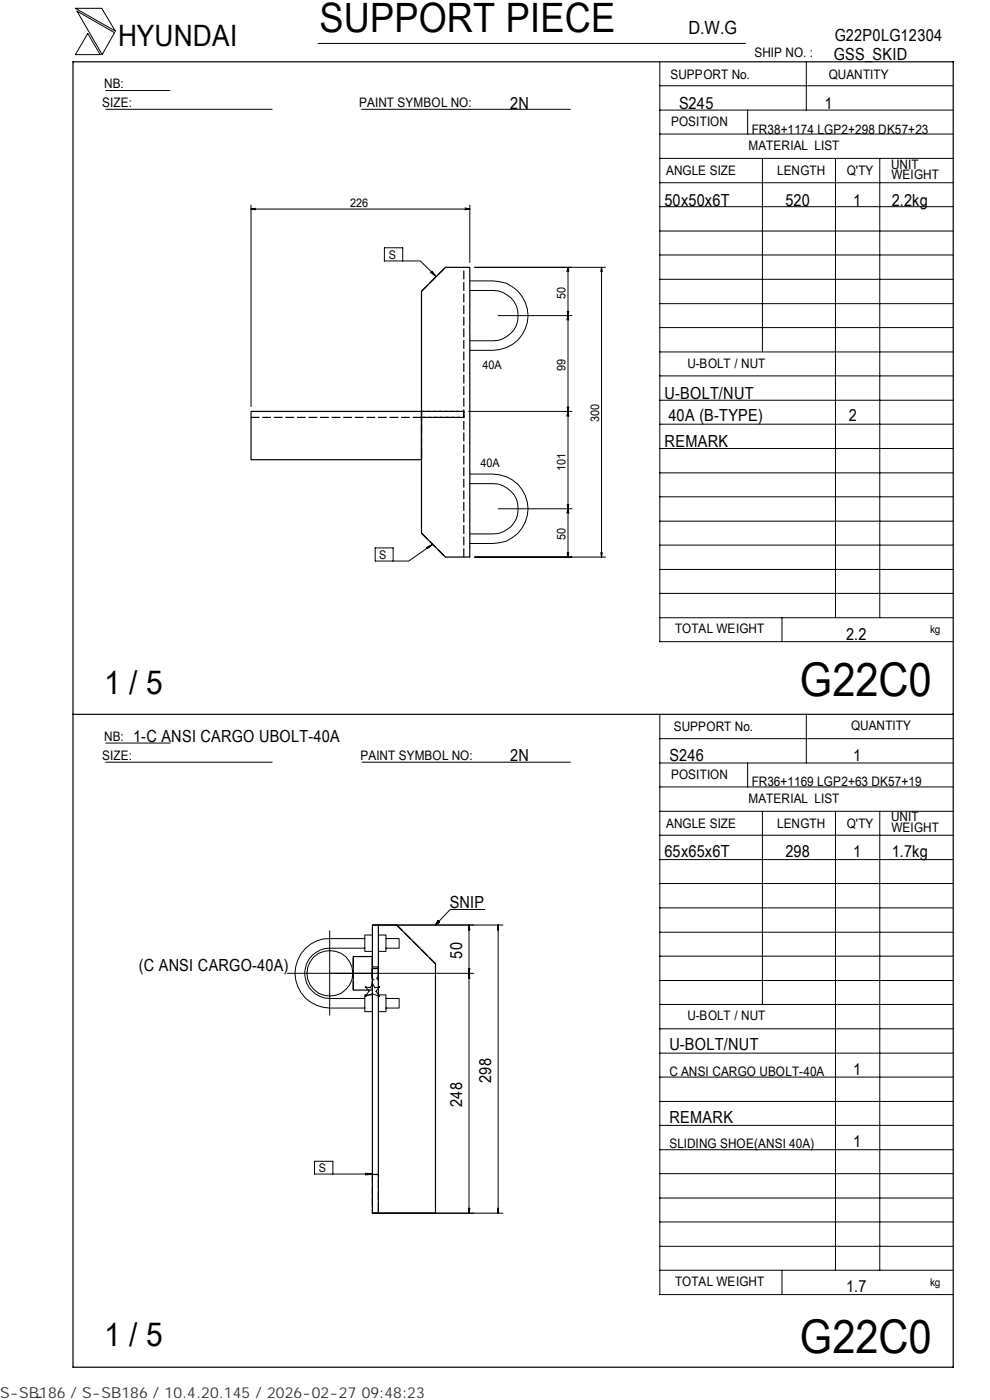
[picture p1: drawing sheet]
<svg xmlns="http://www.w3.org/2000/svg" width="210mm" height="297mm" viewBox="0 0 210 297" stroke-linecap="round" stroke-linejoin="round" font-family="sans-serif">
<path d="M15.5 13.1h186.7v277h-186.7zM89.4 61.8l5.1-5.1h5.1v61.5h-5.1l-5.1-5.1zM89.4 87.3h-36.2v10.2h36.2M15.5 151.5h186.7M80.3 196.2h3.8l8.3 8.3v52.9h-12.1M79 202.9h-4.1v7.1h4.1M79 249.2v-53h1.3v53M79 249.2h1.3v8.2h-1.3z" fill="none" stroke="#000" stroke-width=".25"/>
<path d="M89.4 61.8l5.1-5.1M89.4 88.6h-36.2M89.4 87.3h9v1.3h-9M89.4 88.6v-1.3h9v1.3h-9v8.9M89.4 113.1l5.1 5.1M98.4 118.2v-61.5M74.9 210v-7.1M79 210v-7.1v7.1M79 206v-.5h1.3v2h-1.3v-1.5M79 205.2l1.3-.1v2.7h-1.3v-2.6M92.4 204.5l-8.3-8.3M79 249.2v8.2h1.3v-8.2" fill="none" stroke="#000" stroke-width=".25" stroke-dasharray="1.9 .6" stroke-linecap="butt"/>
<g fill="none" stroke="#000" stroke-width=".21">
<path d="M16 1.8h5.6l2.9 4.8zM16.3 2.4l8 4.5-2.6 4.7zM18.6 7.1l2.6 4.5h-5.2zM22.4 19.2h13.7M67.5 9.2h90.6M139.9 18.2h62.3M139.9 13.2v122.9h62.3M171 13.1v10.3M22.4 23.2h35.3M76.7 23.2h44.3M139.9 38.8h62.3M139.9 33.6h62.3"/>
<path d="M139.9 28.4h62.3M139.9 23.4h62.3M158.6 23.4v5M161.7 33.6v41M177.2 33.7v97.4M186.6 33.7v97.4M53.2 44.4l1 .1M53.2 44.4h46.4M53.2 43.5v42.8M54.2 44.2l-1 .2M81.5 52.6h3.9v2.8h-3.9zM85.4 55.4h3.7l3.4 3.3"/>
<path d="M91.3 57.8l.3-.2 .9 1.1zM91.9 57.9l-.2 .2M98.6 44.1l1 .3M99.6 59.6h5a7.4 7.4 0 0 1 7.4 7.4 7.4 7.4 0 0 1-7.4 7.3h-5M99.6 43.5v12.2M99.6 44.4l-1 .1M100.7 56.7h27.7M120.5 56.7l-.3 .9M120.5 56.7l.1 .9M120.5 56.7v61.5M127.6 56.7l-.2 .9M127.6 56.7l.2 .9"/>
<path d="M127.6 56.7v61.5M139.9 59.3h62.3M139.9 54.1h62.3M139.9 49h62.3M139.9 43.8h62.3M99.6 61.6h5a5.3 5.3 0 0 1 5.3 5.4 5.3 5.3 0 0 1-5.3 5.3h-5M105.7 67h15.6M120.3 66l.3 1.9M120.6 66l-.4 1.9M139.9 79.7h62.3M139.9 74.7h62.3M139.9 69.5h62.3"/>
<path d="M139.9 64.4h62.3M99.4 87.3h21.9M120.3 86.3l.2 1M120.5 87.3l-.3 1M120.5 87.3l.1 1M120.6 86.3l-.1 1M139.9 95.2h62.3M139.9 90h62.3M139.9 84.9h62.3M79.6 116.2h3.8v2.8h-3.8zM90.5 116.2l1.3-.7-1.1 .9zM90.9 116l.1 .2"/>
<path d="M91.8 115.5l-5.1 3.5h-3.3M99.6 100.6h5a7.4 7.4 0 0 1 7.4 7.3 7.4 7.4 0 0 1-7.4 7.4h-5M99.6 102.6h5a5.3 5.3 0 0 1 5.3 5.3 5.3 5.3 0 0 1-5.3 5.4h-5M100.7 118.2h27.7M105.7 107.9h15.6M120.3 117.3l.2 .9M120.3 107l.3 1.9M120.6 117.3l-.1 .9M120.6 107l-.4 1.9M127.4 117.3l.2 .9M127.8 117.3l-.2 .9M139.9 100.3h62.3"/>
<path d="M139.9 115.6h62.3M139.9 110.6h62.3M139.9 105.4h62.3M139.9 131.1h62.3M139.9 125.9h62.3M139.9 120.8h62.3M165.9 131.1v5M22.4 157.6h13.7M139.9 151.7v122.9h62.3M139.9 156.7h62.3M171 151.5v10.4M22.4 161.7h35.3"/>
<path d="M76.8 161.7h44.2M139.9 177.2h62.3M139.9 172.1h62.3M139.9 167h62.3M139.9 161.9h62.3M158.6 161.9v5.1M161.7 172.1v41M177.2 172.2v97.3M186.6 172.2v97.3M69.9 197.4v18M77.4 199.1h-7.5a7.4 7.4 0 0 0-7.3 7.4 7.4 7.4 0 0 0 7.3 7.4h7.5M79 196.2h27.7"/>
<path d="M79 198.4h-1.6v3.4h1.6M80.3 198.4h1.6v3.4h-1.6M81.9 199.1h2.8v2.1h-2.8M92.9 195.3l.3 .4-.8 .5zM95.4 193l-3 3.2M95.4 193h7.4M99.4 196.9h.2M99.5 196.2v61.2M99.5 196.2l.1 1.1h-.2zM105.6 196.9h.1M105.7 196.2v1.1h-.1zM105.7 196.2v61.2"/>
<path d="M139.9 182.4h62.3M139.9 197.8h62.3M139.9 192.6h62.3M139.9 187.4h62.3M60.9 206.5h39.6M77.4 201.2h-7.5a5.3 5.3 0 0 0-5.3 5.3 5.3 5.3 0 0 0 5.3 5.3h7.5M77.5 209.4l1.1 .1 .4-.9 .5 .9 1-.1-.8 .9 .8 1.1-1.5-.6-1.5 .6 .8-1.2zM79 211.1h-1.6v3.5h1.6M80.3 211.1h1.6v3.5h-1.6M81.9 211.8h2.8v2.1h-2.8M99.4 205.5h.2l-.1 1zM99.4 205.8h.2"/>
<path d="M99.4 207.2h.2M99.5 206.5l.1 1h-.2zM139.9 218.3h62.3M139.9 213.1h62.3M139.9 208h62.3M139.9 202.9h62.3M139.9 238.7h62.3M139.9 233.7h62.3M139.9 228.5h62.3M139.9 223.4h62.3M77.5 248.9l1.5 .2-1.5 .1zM78.1 249v.2"/>
<path d="M79 257.4h27.7M79 249.1h-12.3v-2.7h3.9v2.7M99.4 256.4h.2l-.1 1zM99.4 256.6h.2M105.6 256.4h.1v1zM105.6 256.6h.1M139.9 259.2h62.3M139.9 254.2h62.3M139.9 249h62.3M139.9 243.9h62.3M139.9 269.5h62.3M139.9 264.4h62.3"/>
<path d="M165.9 269.5v5.1M8.8 296.4l-1 .1"/>
<circle cx="70" cy="206.5" r="4.9"/>
</g>
<path d="M79 207.5v-2M80.3 205.5v2" fill="none" stroke="#000" stroke-width=".25" stroke-dasharray="1.1 .3" stroke-linecap="butt"/>
<path d="M79 207.8v-2.7M80.3 205.1v2.7" fill="none" stroke="#000" stroke-width=".25" stroke-dasharray="1.5 .5" stroke-linecap="butt"/>
<path d="M92.5 195.4h.7v.9h-.7z" fill="#000"/>
<g font-size="9.9">
<text x="169.7" y="147.6">G22C0</text>
<text x="169.7" y="286.9">G22C0</text>
</g>
<text font-size="8.6" x="67.7" y="6.9">SUPPORT PIECE</text>
<g font-size="7">
<text x="22.1" y="147.2">1 / 5</text>
<text x="22.1" y="285.6">1 / 5</text>
</g>
<text font-size="6.3" x="25.1" y="9.8">HYUNDAI</text>
<text font-size="3.9" x="146" y="7.3">D.W.G</text>
<g font-size="3.5">
<text x="177" y="8.7">G22P0LG12304</text>
<text x="176.9" y="12.8">GSS_SKID</text>
<text x="108.2" y="23.1">2N</text>
<text x="144" y="23.1">S245</text>
<text x="174.8" y="23.1">1</text>
<text x="141" y="43.6">50x50x6T</text>
<text x="166.6" y="43.6">520</text>
<text x="180.9" y="43.6">1</text>
<text x="189.1" y="43.6">2.2kg</text>
<text x="141" y="84.6">U-BOLT/NUT</text>
<text x="141.8" y="89.4">40A (B-TYPE)</text>
<text x="180" y="89.4">2</text>
<text x="141" y="94.8">REMARK</text>
<text x="179.5" y="135.8">2.2</text>
<text x="28.3" y="157.3">1-C ANSI CARGO UBOLT-40A</text>
<text x="108.2" y="161.4">2N</text>
<text x="142" y="161.4">S246</text>
<text x="180.9" y="161.4">1</text>
<text x="141" y="181.9">65x65x6T</text>
<text x="166.6" y="181.9">298</text>
<text x="180.9" y="181.9">1</text>
<text x="189.1" y="181.9">1.7kg</text>
<text x="95.4" y="192.6">SNIP</text>
<text x="98" y="203.4" transform="rotate(-90 98 203.4)">50</text>
<text x="29.5" y="206">(C ANSI CARGO-40A)</text>
<text x="142" y="222.8">U-BOLT/NUT</text>
<text x="104.1" y="229.7" transform="rotate(-90 104.1 229.7)">298</text>
<text x="180.9" y="228">1</text>
<text x="98" y="234.8" transform="rotate(-90 98 234.8)">248</text>
<text x="142" y="238.3">REMARK</text>
<text x="180.9" y="243.3">1</text>
<text x="179.5" y="274.1">1.7</text>
</g>
<text font-size="3.2" fill="#323232" x="0" y="296.6">S-SB186 / S-SB186 / 10.4.20.145 / 2026-02-27 09:48:23</text>
<g font-size="2.8">
<text x="142.2" y="16.8">SUPPORT No.</text>
<text x="160" y="12.2">SHIP NO. :</text>
<text x="175.8" y="16.7">QUANTITY</text>
<text x="21.7" y="22.8">SIZE:</text>
<text x="22.1" y="18.7">NB:</text>
<text x="76.2" y="22.8">PAINT SYMBOL NO:</text>
<text x="142.3" y="26.8">POSITION</text>
<text x="159.4" y="28.4">FR38+1174 LGP2+298 DK57+23</text>
<text x="158.8" y="31.7">MATERIAL LIST</text>
<text x="189" y="35.8">UNIT</text>
<text x="141.3" y="37.2">ANGLE SIZE</text>
<text x="164.8" y="37.1">LENGTH</text>
<text x="179.6" y="37.1">Q'TY</text>
<text x="189.1" y="38">WEIGHT</text>
<text x="145.8" y="78">U-BOLT / NUT</text>
<text x="143.2" y="134.4">TOTAL WEIGHT</text>
<text x="142.9" y="155">SUPPORT No.</text>
<text x="180.5" y="154.9">QUANTITY</text>
<text x="21.7" y="161.3">SIZE:</text>
<text x="22.1" y="157.1">NB:</text>
<text x="76.5" y="161.2">PAINT SYMBOL NO:</text>
<text x="142.3" y="165.3">POSITION</text>
<text x="159.4" y="166.7">FR36+1169 LGP2+63 DK57+19</text>
<text x="158.8" y="170.3">MATERIAL LIST</text>
<text x="141.3" y="175.7">ANGLE SIZE</text>
<text x="164.8" y="175.6">LENGTH</text>
<text x="179.6" y="175.6">Q'TY</text>
<text x="189" y="174.2">UNIT</text>
<text x="189.1" y="176.5">WEIGHT</text>
<text x="145.8" y="216.5">U-BOLT / NUT</text>
<text x="142" y="228.2">C ANSI CARGO UBOLT-40A</text>
<text x="142" y="243.5">SLIDING SHOE(ANSI 40A)</text>
<text x="143.2" y="272.9">TOTAL WEIGHT</text>
</g>
<g font-size="2.5">
<text x="74.3" y="43.9">226</text>
<text x="82.5" y="54.9">S</text>
<text x="120" y="63.3" transform="rotate(-90 120 63.3)">50</text>
<text x="102.4" y="78.3">40A</text>
<text x="120" y="78.7" transform="rotate(-90 120 78.7)">99</text>
<text x="127.1" y="89.6" transform="rotate(-90 127.1 89.6)">300</text>
<text x="101.9" y="99.1">40A</text>
<text x="120" y="99.8" transform="rotate(-90 120 99.8)">101</text>
<text x="80.4" y="118.6">S</text>
<text x="120" y="114.6" transform="rotate(-90 120 114.6)">50</text>
<text x="67.6" y="248.7">S</text>
</g>
<g font-size="2.3">
<text x="197.3" y="134.3">kg</text>
<text x="197.3" y="272.8">kg</text>
</g>
</svg>
